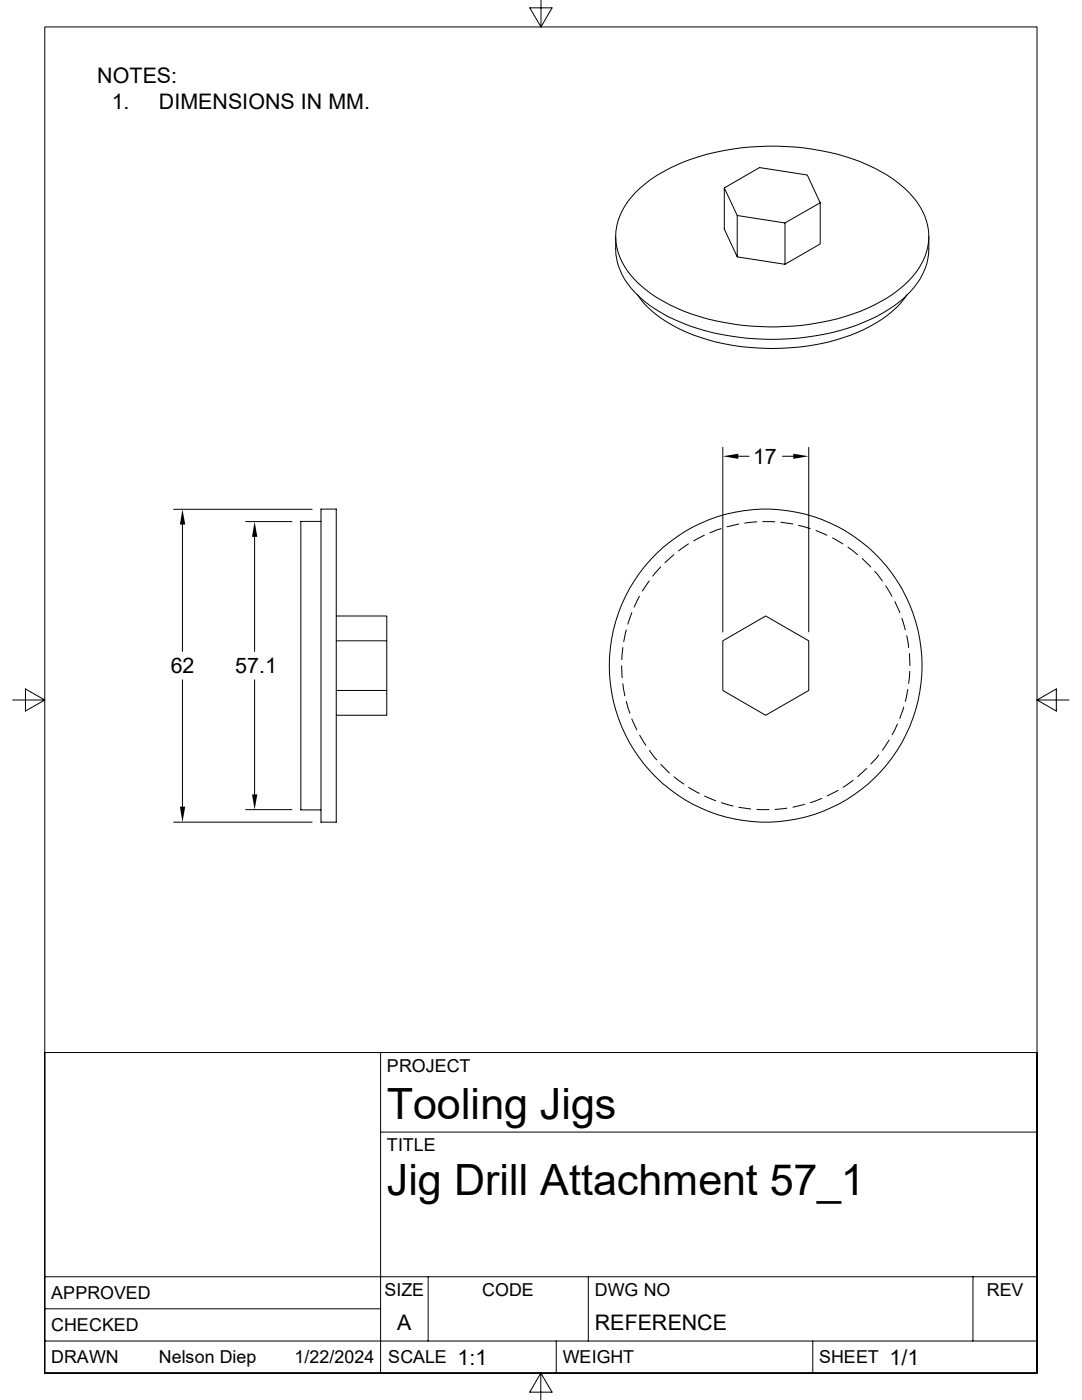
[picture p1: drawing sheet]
<svg xmlns="http://www.w3.org/2000/svg" width="216mm" height="279mm" viewBox="0 0 216 279" stroke-linecap="round" stroke-linejoin="round" font-family="sans-serif">
<g fill="none" stroke="#000" stroke-width=".2">
<path d="M108 0v5.4l-2.3-3.8h4.5l-2.2 3.8M126.9 38.4a32.8 32.8 0 0 1 17.5-8.3 49.2 49.2 0 0 1 30.1 3.5 20.7 20.7 0 0 1 9.6 8.5 11.2 11.2 0 0 1-2 13.1 30.8 30.8 0 0 1-16.7 8.8 50.4 50.4 0 0 1-30.4-2.5 22.9 22.9 0 0 1-10.3-8.2 11.3 11.3 0 0 1 1.4-14.1zM144.5 37.5l7.1-4.1 9.5 1.5 2.6 5.6v8.2l-7.1 4M122.9 47.2a13.6 13.6 0 0 0 1.7 8.5 22.8 22.8 0 0 0 11.4 8.7 50.3 50.3 0 0 0 37.6-.6 21.3 21.3 0 0 0 10.5-9.1 13.6 13.6 0 0 0 1.2-7.5M127.2 58.8a21.4 21.4 0 0 0 9.9 7.5 46.6 46.6 0 0 0 34 0 21.4 21.4 0 0 0 9.9-7.5M147.1 43l-2.6-5.5v8.2l2.6 5.6v-8.3l9.5 1.5M163.7 40.5l-7.1 4v8.2l-9.5-1.4M144.2 89.3v36.8M147.3 91.1h2.2M156.1 91.1h2.2M161.4 89.3v36.8M34.6 101.6h27.7"/>
<path d="M36.4 104.7v25.3M49 104.1h9.3M50.8 107.1v22.9M64.1 101.6h3v62.5h-3zM64.1 104.1h-4.1v57.5h4.1M127.6 119l-1.1 2.2M129.5 116l-1.3 1.9M131.8 113.2l-1.5 1.8M134.5 110.7l-1.8 1.6M137.4 108.5l-2 1.4M140.5 106.8l-2.1 1.1M143.9 105.5l-2.3 .8"/>
<path d="M147.4 104.6l-2.3 .5M151 104.1l-2.4 .3M152.2 104.1h2.4M155.8 104.2l2.4 .4M159.3 104.9l2.4 .6M162.8 105.9l2.2 .9M166.1 107.4l2.1 1.1M169.2 109.2l1.9 1.5M172 111.5l1.7 1.7M174.5 114l1.6 2M176.7 116.9l1.3 2.1M2.5 139.7h6.4l-3.8-2.2v4.4l3.8-2.2"/>
<path d="M36.4 135.7v25.3M50.8 135.7v22.8M67.1 122.9h10.1v5h-10.1M67.1 137.8h10.1v4.9h-10.1M77.2 127.9v9.9M124 132.9l.2 2.4M124.3 129.2l-.2 2.5M124.3 136.5l.4 2.4M125 125.7l-.5 2.4M125 140l.7 2.3M126.1 122.3l-.8 2.2M144.2 127.9l8.6-5 8.6 5v9.9l-8.6 4.9-8.6-4.9z"/>
<path d="M178.6 120.1l.9 2.2M180 123.4l.6 2.3M180.9 126.9l.4 2.3M181.1 137.6l-.5 2.4M181.4 130.4l.2 2.4M181.5 134l-.2 2.4M206.9 139.7l3.9 2.2v-4.4l-3.9 2.2h6.4M126.1 143.5l.9 2.2M127.6 146.7l1.3 2.1M129.6 149.8l1.5 1.8M131.9 152.6l1.7 1.7M134.5 155l1.9 1.5"/>
<path d="M137.4 157.1l2.1 1.2M140.6 158.9l2.2 .9M164 159.3l-2.3 .9M167.2 157.7l-2.1 1.1M170.2 155.7l-2 1.4M172.9 153.4l-1.7 1.6M175.3 150.7l-1.5 1.8M177.4 147.7l-1.3 2M179.1 144.5l-1.1 2.1M180.3 141.1l-.8 2.3M34.6 164.1h27.7M49 161.6h9.3"/>
<path d="M143.9 160.2l2.4 .7M147.4 161.1l2.4 .4M151 161.5l2.5 .1M157 161.3l-2.4 .2M160.6 160.5l-2.4 .6M75.9 210.1v63.9M75.9 225.9h131M8.9 254.8h198M85.4 254.8v12.8M117.4 254.8v12.8M194.1 254.8v12.8M8.9 274v-268.6h198v268.6"/>
<path d="M8.9 274v-63.9h198v63.9M8.9 274h198M8.9 267.6h198M8.9 261.2h67M107.9 274l2.3 3.8h-4.5l2.2-3.8v5.4M111 267.6v6.4M162.2 267.6v6.4"/>
<circle cx="152.8" cy="132.8" r="31.2"/>
</g>
<path d="M144.2 91.1l3.1-.5v1zM158.3 90.6l3.1 .5-3.1 .5zM36.4 101.6l.6 3.1h-1.1zM50.8 104.1l.6 3h-1.1zM50.3 158.5h1.1l-.6 3.1zM35.9 161h1.1l-.6 3.1z" fill="#000"/>
<g font-size="8.6">
<text x="77.2" y="223.4">Tooling Jigs</text>
<text x="77.2" y="238.5">Jig Drill Attachment 57_1</text>
</g>
<g font-size="4.3">
<text x="19.4" y="16.6">NOTES:</text>
<text x="22.3" y="21.8">1.</text>
<text x="31.7" y="21.8">DIMENSIONS IN MM.</text>
<text x="150.3" y="92.6">17</text>
<text x="34.1" y="134.4">62</text>
<text x="46.9" y="134.4">57.1</text>
<text x="79.2" y="265.4">A</text>
<text x="118.7" y="265.4">REFERENCE</text>
<text x="91.3" y="272.3">1:1</text>
<text x="177.5" y="272.3">1/1</text>
</g>
<g font-size="3.6">
<text x="77.2" y="213.9">PROJECT</text>
<text x="77.2" y="229.7">TITLE</text>
<text x="10.2" y="259.3">APPROVED</text>
<text x="76.7" y="258.7">SIZE</text>
<text x="96.2" y="258.7">CODE</text>
<text x="118.7" y="258.7">DWG NO</text>
<text x="196.9" y="258.7">REV</text>
<text x="10.2" y="265.7">CHECKED</text>
<text x="10.2" y="272.1">DRAWN</text>
<text x="31.7" y="272.1">Nelson Diep</text>
<text x="58.8" y="272.1">1/22/2024</text>
<text x="77.5" y="272.1">SCALE</text>
<text x="112.3" y="272.1">WEIGHT</text>
<text x="163.5" y="272.1">SHEET</text>
</g>
</svg>
